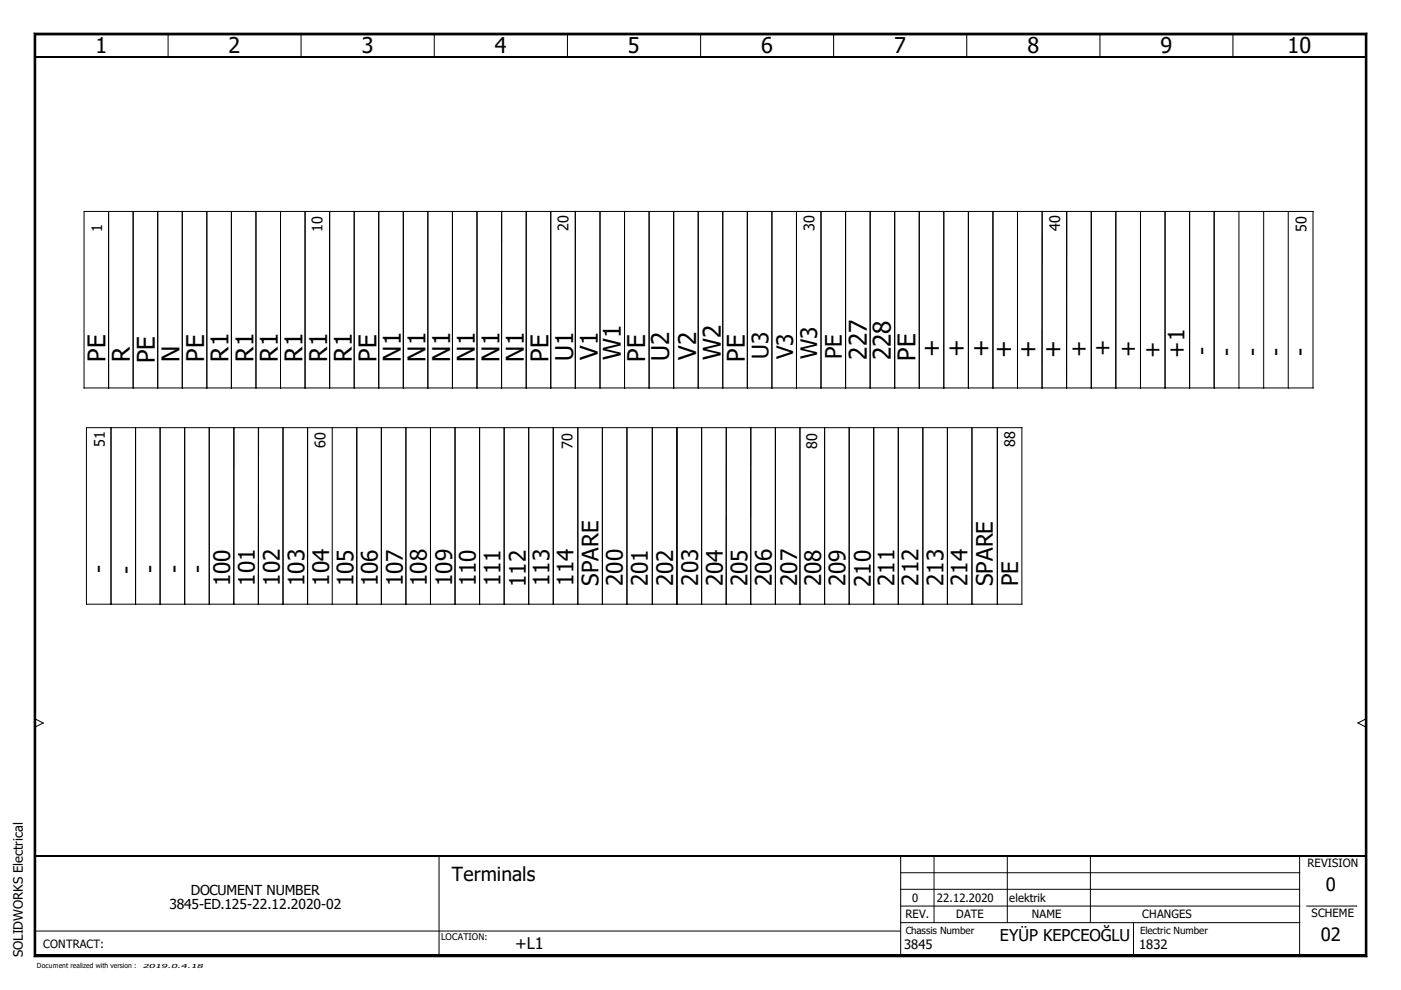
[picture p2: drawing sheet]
<svg xmlns="http://www.w3.org/2000/svg" width="297mm" height="210mm" viewBox="0 0 297 210" stroke-linecap="round" stroke-linejoin="round" font-family="sans-serif">
<path d="M0 0h297v209.9h-297z" fill="none" stroke="#fff" stroke-width=".21"/>
<g fill="none" stroke="#000" stroke-width=".21">
<path d="M7.2 7l.4 .4zM7.2 7h282.6zM7.2 7v195.9zM7.2 7h282.6v195.9h-282.6zM7.6 7.4h281.9zM7.6 7.4v195.1zM7.6 7.4h281.9v195.1h-281.9zM35.7 7.2l-.1 4.9M63.9 7.2l-.1 4.9M92.1 7.2v4.9M120.4 7.2l-.1 4.9M148.6 7.2l-.1 4.9"/>
<path d="M176.8 7.2l-.1 4.9M205 7.2v4.9M233.3 7.2l-.1 4.9M261.4 7.2v4.9M289.5 7.4v195.1zM289.8 7l-.3 .4zM289.8 7v195.9zM23 44.8v37.5M28.2 44.8v37.5M33.4 44.8v37.5M38.6 44.8v37.5M43.9 44.8v37.5"/>
<path d="M49.1 44.8v37.5M54.3 44.8v37.5M59.5 44.8v37.5M64.7 44.8v37.5M69.9 44.8v37.5M75.1 44.8v37.5M80.3 44.8v37.5M85.5 44.8v37.5M90.7 44.8v37.5M95.9 44.8v37.5M101.1 44.8v37.5M106.3 44.8v37.5l.1-37.5"/>
<path d="M111.5 44.8v37.5M111.6 44.8v37.5M116.8 44.8v37.5M122 44.8v37.5M127.2 44.8v37.5M132.4 44.8v37.5M137.6 44.8v37.5M142.8 44.8v37.5M148 44.8v37.5M153.2 44.8v37.5M158.5 44.8v37.5M163.7 44.8v37.5"/>
<path d="M168.9 44.8v37.5M174.1 44.8v37.5M179.3 44.8v37.5M184.5 44.8v37.5M189.7 44.8v37.5M194.9 44.8v37.5M200.1 44.8v37.5M205.3 44.8v37.5M210.5 44.8v37.5M215.7 44.8v37.5M220.9 44.8v37.5l.1-37.5M226.1 44.8v37.5l.1-37.5"/>
<path d="M231.3 44.8v37.5M236.6 44.8v37.5M241.8 44.8v37.5M247 44.8v37.5M252.2 44.8v37.5M257.4 44.8v37.5M262.7 44.8v37.5M267.9 44.8v37.5M273.1 44.8v37.5M278.4 44.8v37.5M278.5 44.8h-260.7v37.5h260.6M23.5 90.7v37.4"/>
<path d="M28.7 90.7v37.4M33.9 90.7v37.4M39.2 90.7v37.4M44.4 90.7v37.4M49.6 90.7v37.4v-37.4M54.8 90.7v37.4v-37.4M60 90.7v37.4M65.2 90.7v37.4M70.4 90.7v37.4M75.6 90.7v37.4M80.9 90.7v37.4M86.1 90.7v37.4"/>
<path d="M91.3 90.7v37.4M96.5 90.7v37.4M101.7 90.7v37.4M106.9 90.7v37.4M112.1 90.7v37.4M117.3 90.7v37.4M122.5 90.7v37.4M127.7 90.7v37.4M132.9 90.7v37.4M133 90.7h-114.7v37.4h114.7M133.1 90.7h73M138.3 90.7v37.4"/>
<path d="M143.5 90.7v37.4M148.8 90.7v37.4M154 90.7v37.4M159.2 90.7v37.4M164.4 90.7v37.4M169.6 90.7v37.4M174.8 90.7v37.4M180 90.7v37.4M185.2 90.7v37.4M190.5 90.7v37.4M195.7 90.7v37.4M200.9 90.7v37.4"/>
<path d="M206.1 90.7v37.4M206.2 90.7h10.5v37.4h-10.5M211.5 90.7v37.4M133.1 128.1h73M7.4 152.4l1.7 .9M9.1 153.3l-1.7 .9M9.1 153.3h.1M287.9 153.3l1.8 .9M287.9 153.3h.1M289.6 152.4l-1.7 .9M7.4 197.4h183.6M93.1 181.5v21.2"/>
<path d="M191 195.6h84.6M191 192.1h84.6M191 188.6h84.6M191 185h84.6M191 181.5v21.2M198.1 181.5l-.1 14.1M213.6 181.5v14.1M231.2 181.5v14.1M240.3 195.6l.1 7.1M275.6 181.5l-.1 21.2M277 192.1h10.7M7.2 202.9h282.6z"/>
<path d="M7.6 202.5l-.4 .4zM7.6 202.5h281.9zM289.5 202.5l.3 .4z"/>
</g>
<path d="M7.2 7.2h282.6M7.2 202.7h282.6" fill="none" stroke="#000" stroke-width=".38"/>
<path d="M7.2 7l.4 .4zM289.8 7l-.3 .4zM7.6 202.5l-.4 .4zM289.5 202.5l.3 .4z" fill="#000"/>
<path d="M7.4 7v195.9M7.4 12.1h282.2M289.6 7v195.9M7.4 181.5h282.2" fill="none" stroke="#000" stroke-width=".34"/>
<g font-size="5.2">
<text x="22.3" y="76.7" transform="rotate(-90 22.3 76.7)">PE</text>
<text x="27.6" y="76.7" transform="rotate(-90 27.6 76.7)">R</text>
<text x="32.8" y="77" transform="rotate(-90 32.8 77)">PE</text>
<text x="38.1" y="76.7" transform="rotate(-90 38.1 76.7)">N</text>
<text x="43.3" y="76.7" transform="rotate(-90 43.3 76.7)">PE</text>
<text x="48.5" y="76.7" transform="rotate(-90 48.5 76.7)">R1</text>
<text x="53.7" y="76.7" transform="rotate(-90 53.7 76.7)">R1</text>
<text x="58.9" y="76.7" transform="rotate(-90 58.9 76.7)">R1</text>
<text x="64.1" y="76.7" transform="rotate(-90 64.1 76.7)">R1</text>
<text x="69.3" y="76.7" transform="rotate(-90 69.3 76.7)">R1</text>
<text x="74.6" y="76.7" transform="rotate(-90 74.6 76.7)">R1</text>
<text x="79.8" y="76.7" transform="rotate(-90 79.8 76.7)">PE</text>
<text x="85" y="76.7" transform="rotate(-90 85 76.7)">N1</text>
<text x="90.2" y="76.7" transform="rotate(-90 90.2 76.7)">N1</text>
<text x="95.4" y="76.7" transform="rotate(-90 95.4 76.7)">N1</text>
<text x="100.7" y="76.7" transform="rotate(-90 100.7 76.7)">N1</text>
<text x="105.9" y="76.7" transform="rotate(-90 105.9 76.7)">N1</text>
<text x="111.1" y="76.7" transform="rotate(-90 111.1 76.7)">N1</text>
<text x="116.3" y="76.7" transform="rotate(-90 116.3 76.7)">PE</text>
<text x="121.5" y="76.6" transform="rotate(-90 121.5 76.6)">U1</text>
<text x="126.7" y="76.3" transform="rotate(-90 126.7 76.3)">V1</text>
<text x="131.6" y="76.4" transform="rotate(-90 131.6 76.4)">W1</text>
<text x="136.8" y="76.7" transform="rotate(-90 136.8 76.7)">PE</text>
<text x="141.9" y="76.6" transform="rotate(-90 141.9 76.6)">U2</text>
<text x="147.6" y="76.3" transform="rotate(-90 147.6 76.3)">V2</text>
<text x="152.8" y="76.4" transform="rotate(-90 152.8 76.4)">W2</text>
<text x="157.9" y="76.7" transform="rotate(-90 157.9 76.7)">PE</text>
<text x="183.8" y="76.2" transform="rotate(-90 183.8 76.2)">227</text>
<text x="188.9" y="76.4" transform="rotate(-90 188.9 76.4)">228</text>
<text x="194.1" y="76.5" transform="rotate(-90 194.1 76.5)">PE</text>
<text x="199.3" y="75.8" transform="rotate(-90 199.3 75.8)">+</text>
<text x="204.5" y="75.8" transform="rotate(-90 204.5 75.8)">+</text>
<text x="209.7" y="75.8" transform="rotate(-90 209.7 75.8)">+</text>
<text x="214.5" y="75.8" transform="rotate(-90 214.5 75.8)">+</text>
<text x="219.7" y="75.9" transform="rotate(-90 219.7 75.9)">+</text>
<text x="225" y="75.9" transform="rotate(-90 225 75.9)">+</text>
</g>
<g font-size="4.8">
<text x="162.9" y="76.2" transform="rotate(-90 162.9 76.2)">U3</text>
<text x="168.1" y="76.2" transform="rotate(-90 168.1 76.2)">V3</text>
<text x="173.3" y="76.2" transform="rotate(-90 173.3 76.2)">W3</text>
<text x="178.5" y="76.2" transform="rotate(-90 178.5 76.2)">PE</text>
<text x="230.3" y="75.7" transform="rotate(-90 230.3 75.7)">+</text>
<text x="235.4" y="75.6" transform="rotate(-90 235.4 75.6)">+</text>
<text x="240.8" y="75.7" transform="rotate(-90 240.8 75.7)">+</text>
<text x="246" y="75.8" transform="rotate(-90 246 75.8)">+</text>
<text x="251.1" y="75.8" transform="rotate(-90 251.1 75.8)">+1</text>
<text x="256.4" y="75.3" transform="rotate(-90 256.4 75.3)">-</text>
<text x="261.7" y="75.5" transform="rotate(-90 261.7 75.5)">-</text>
<text x="267.2" y="75.5" transform="rotate(-90 267.2 75.5)">-</text>
<text x="272.1" y="75.5" transform="rotate(-90 272.1 75.5)">-</text>
<text x="277.3" y="75.5" transform="rotate(-90 277.3 75.5)">-</text>
<text x="22.5" y="121.5" transform="rotate(-90 22.5 121.5)">-</text>
<text x="28.4" y="121.7" transform="rotate(-90 28.4 121.7)">-</text>
<text x="33.4" y="121.5" transform="rotate(-90 33.4 121.5)">-</text>
<text x="38.5" y="121.6" transform="rotate(-90 38.5 121.6)">-</text>
<text x="43.5" y="121.6" transform="rotate(-90 43.5 121.6)">-</text>
<text x="48.8" y="124.3" transform="rotate(-90 48.8 124.3)">100</text>
<text x="54" y="124.2" transform="rotate(-90 54 124.2)">101</text>
<text x="59.3" y="124.2" transform="rotate(-90 59.3 124.2)">102</text>
<text x="64.6" y="124.2" transform="rotate(-90 64.6 124.2)">103</text>
<text x="69.8" y="124.2" transform="rotate(-90 69.8 124.2)">104</text>
<text x="75" y="124.3" transform="rotate(-90 75 124.3)">105</text>
<text x="80.1" y="124.3" transform="rotate(-90 80.1 124.3)">106</text>
<text x="85.4" y="124.3" transform="rotate(-90 85.4 124.3)">107</text>
<text x="90.5" y="124.2" transform="rotate(-90 90.5 124.2)">108</text>
<text x="95.8" y="124.3" transform="rotate(-90 95.8 124.3)">109</text>
<text x="100.9" y="124.3" transform="rotate(-90 100.9 124.3)">110</text>
<text x="106.1" y="124.3" transform="rotate(-90 106.1 124.3)">111</text>
<text x="111.5" y="124.5" transform="rotate(-90 111.5 124.5)">112</text>
<text x="116.5" y="124.3" transform="rotate(-90 116.5 124.3)">113</text>
<text x="121.6" y="124.2" transform="rotate(-90 121.6 124.2)">114</text>
<text x="126.9" y="124.2" transform="rotate(-90 126.9 124.2)">SPARE</text>
<text x="132" y="124.3" transform="rotate(-90 132 124.3)">200</text>
<text x="137.3" y="124.3" transform="rotate(-90 137.3 124.3)">201</text>
<text x="142.7" y="124.3" transform="rotate(-90 142.7 124.3)">202</text>
<text x="148" y="124.2" transform="rotate(-90 148 124.2)">203</text>
<text x="153.3" y="124.3" transform="rotate(-90 153.3 124.3)">204</text>
<text x="158.5" y="124.3" transform="rotate(-90 158.5 124.3)">205</text>
<text x="163.6" y="124.2" transform="rotate(-90 163.6 124.2)">206</text>
<text x="169" y="124.3" transform="rotate(-90 169 124.3)">207</text>
<text x="174.1" y="124.3" transform="rotate(-90 174.1 124.3)">208</text>
<text x="179.2" y="124.3" transform="rotate(-90 179.2 124.3)">209</text>
<text x="184.7" y="124.5" transform="rotate(-90 184.7 124.5)">210</text>
<text x="189.7" y="124.3" transform="rotate(-90 189.7 124.3)">211</text>
<text x="194.8" y="124.2" transform="rotate(-90 194.8 124.2)">212</text>
<text x="200.1" y="124.2" transform="rotate(-90 200.1 124.2)">213</text>
<text x="205.1" y="124.3" transform="rotate(-90 205.1 124.3)">214</text>
<text x="210.5" y="124.3" transform="rotate(-90 210.5 124.3)">SPARE</text>
<text x="215.9" y="124.3" transform="rotate(-90 215.9 124.3)">PE</text>
</g>
<g font-size="4.6">
<text x="20.2" y="11.3">1</text>
<text x="48.5" y="11.3">2</text>
<text x="76.7" y="11.3">3</text>
<text x="104.9" y="11.3">4</text>
<text x="133.1" y="11.3">5</text>
<text x="161.4" y="11.3">6</text>
<text x="189.6" y="11.3">7</text>
<text x="217.8" y="11.3">8</text>
<text x="246" y="11.3">9</text>
<text x="273" y="11.3">10</text>
</g>
<text font-size="4.1" x="95.8" y="186.7">Terminals</text>
<g font-size="3.9">
<text x="281.1" y="188.8">0</text>
<text x="280" y="199.5">02</text>
</g>
<g font-size="3.4">
<text x="109.3" y="201.1">+L1</text>
<text x="212" y="199.4">EYÜP KEPCEOĞLU</text>
</g>
<g font-size="3.1">
<text x="21.7" y="49.1" transform="rotate(-90 21.7 49.1)">1</text>
<text x="68.4" y="49.1" transform="rotate(-90 68.4 49.1)">10</text>
<text x="120.5" y="49" transform="rotate(-90 120.5 49)">20</text>
<text x="172.7" y="49" transform="rotate(-90 172.7 49)">30</text>
<text x="224.8" y="48.9" transform="rotate(-90 224.8 48.9)">40</text>
<text x="277" y="49.2" transform="rotate(-90 277 49.2)">50</text>
<text x="22.2" y="94.8" transform="rotate(-90 22.2 94.8)">51</text>
<text x="69" y="95" transform="rotate(-90 69 95)">60</text>
<text x="121.4" y="95.2" transform="rotate(-90 121.4 95.2)">70</text>
<text x="173.3" y="95.2" transform="rotate(-90 173.3 95.2)">80</text>
<text x="215.3" y="94.7" transform="rotate(-90 215.3 94.7)">88</text>
</g>
<g font-size="2.9">
<text x="40.5" y="189.8">DOCUMENT NUMBER</text>
<text x="35.9" y="192.7">3845-ED.125-22.12.2020-02</text>
</g>
<g font-size="2.7">
<text x="4.8" y="202.9" transform="rotate(-90 4.8 202.9)">SOLIDWORKS Electrical</text>
<text x="191.7" y="201.1">3845</text>
<text x="241.5" y="201.3">1832</text>
</g>
<g font-size="2.4">
<text x="277.2" y="183.9">REVISION</text>
<text x="193.4" y="191.3">0</text>
<text x="198.6" y="191.3">22.12.2020</text>
<text x="214" y="191.3">elektrik</text>
<text x="192" y="194.7">REV.</text>
<text x="202.7" y="194.7">DATE</text>
<text x="218.8" y="194.7">NAME</text>
<text x="242.2" y="194.7">CHANGES</text>
<text x="278.1" y="194.4">SCHEME</text>
<text x="9.1" y="200.9">CONTRACT:</text>
</g>
<g font-size="2.1">
<text x="192" y="198">Chassis Number</text>
<text x="241.8" y="198.1">Electric Number</text>
</g>
<text font-size="1.9" x="93.5" y="199.3">LOCATION:</text>
<text font-size="1.5" x="7.8" y="205.3">Document realized with version :</text>
<text font-size="1.2" x="30.3" y="205.2">2019.0.4.18</text>
</svg>
